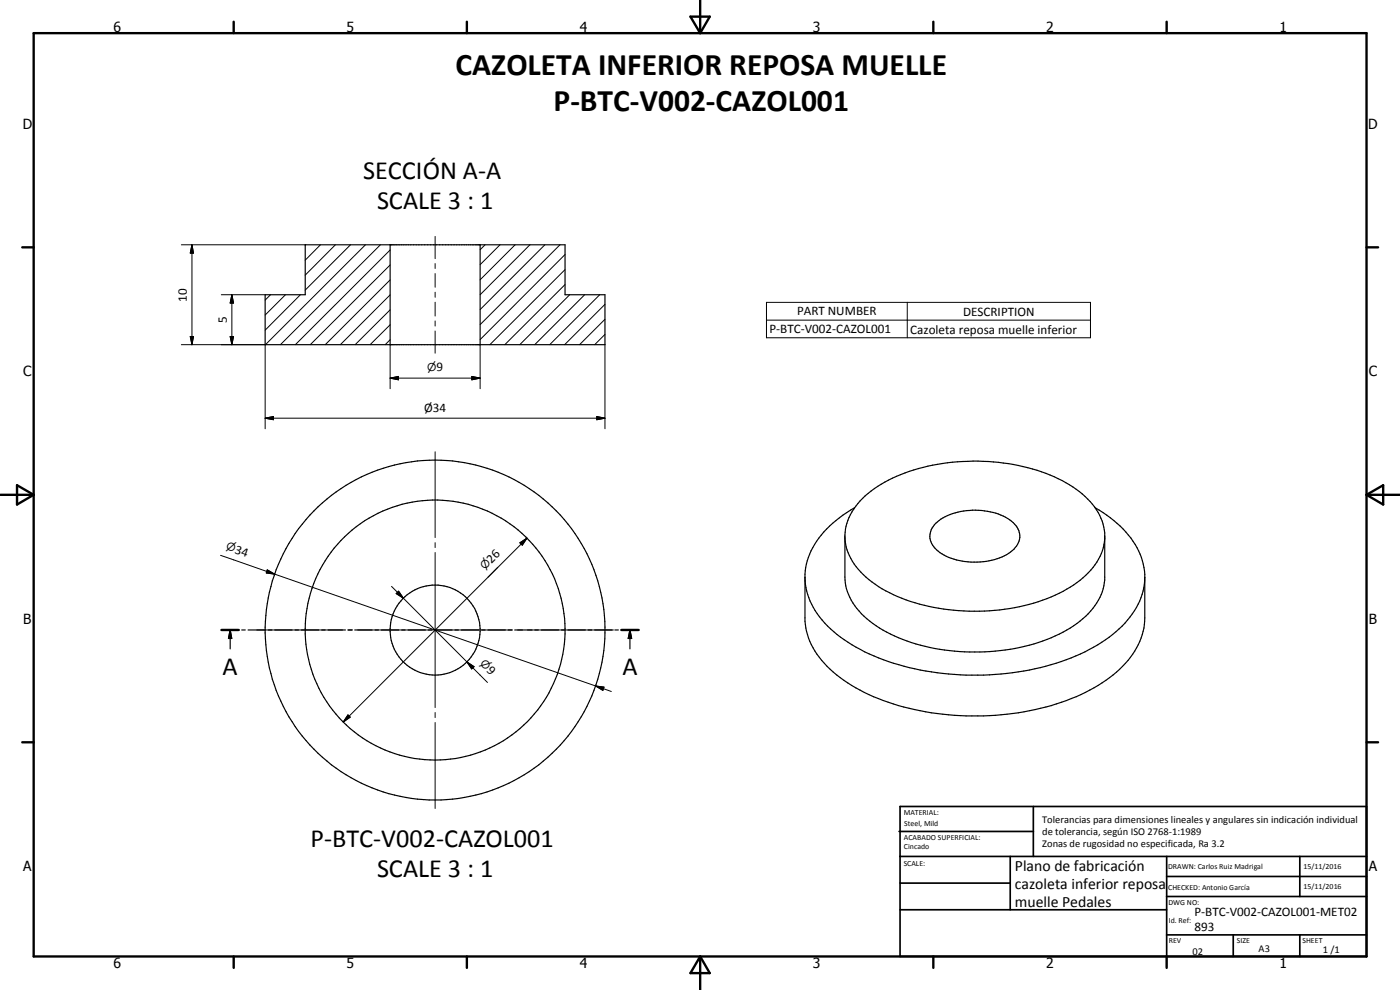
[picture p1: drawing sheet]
<svg xmlns="http://www.w3.org/2000/svg" width="420mm" height="297mm" viewBox="0 0 420 297" stroke-linecap="round" stroke-linejoin="round" font-family="sans-serif">
<g fill="none" stroke="#000" stroke-width=".35">
<path d="M91.6 73.4h78v15h12v15h-102v-15h12zM117.1 73.4v30M144.1 73.4v30M256.5 152.3a29.9 29.9 0 0 0-13.9 15l-.8 3-.2 2v14.1a22.9 22.9 0 0 0 9.5 16.1 62.3 62.3 0 0 0 31.8 11.8 80.8 80.8 0 0 0 40.1-5.3 37.5 37.5 0 0 0 17.6-13.7 18.9 18.9 0 0 0 3-9.9v-13.1a23.4 23.4 0 0 0-10.4-16.9l-4.6-3.1M258.1 150.3a41 41 0 0 1 21.8-10.7 62.3 62.3 0 0 1 38.9 4.6 24.5 24.5 0 0 1 12 12.1l.7 3.6v14.1a18.9 18.9 0 0 1-9.3 13.7 56.6 56.6 0 0 1-35.7 7.7 47.4 47.4 0 0 1-26.4-9.8 16.9 16.9 0 0 1-6.5-12.5v-12.5a15.9 15.9 0 0 1 4.5-10.3zM280.8 157a19.2 19.2 0 0 1 17.2-3.2 11.2 11.2 0 0 1 7.8 5.4 5.8 5.8 0 0 1-3.1 6.8 20.8 20.8 0 0 1-20.6-.2 5.4 5.4 0 0 1-2.4-7.3zM241.6 173.3a21.6 21.6 0 0 0 7.6 15.4 53 53 0 0 0 25.3 12 84.3 84.3 0 0 0 44-2.2 46.3 46.3 0 0 0 19.1-11.6 20.3 20.3 0 0 0 6-13.6M253.6 161.5a18 18 0 0 0 8.1 13.1 49.2 49.2 0 0 0 26.1 8.6 56.5 56.5 0 0 0 34.4-7.7 19.7 19.7 0 0 0 9.3-12.9v-.9M66.5 189h5.2M69.1 189l.4 2.6h-.9zM69.1 189v5.7M72.5 189h1.1"/>
<path d="M74.5 189h5.2M80.5 189h1.1M82.5 189h5.2M88.5 189h1.1M90.5 189h5.2M96.6 189h1M98.5 189h5.2M104.6 189h1M106.5 189h5.2M112.6 189h1M114.5 189h5.2M120.6 189h1"/>
<path d="M122.5 189h5.2M128.6 189h1M130.5 189h5.2M136.6 189h1M138.5 189h5.2M144.6 189h1M146.5 189h5.2M152.5 189h1.1M154.5 189h5.2M160.5 189h1.1M162.5 189h5.2M168.5 189h1.1"/>
<path d="M170.5 189h5.2M176.5 189h1.1M178.5 189h5.2M184.5 189h1.1M186.5 189h5.2M189 189l.6 2.6h-1.1zM189 189v5.7"/>
<circle cx="130.6" cy="189" r="13.5"/>
<circle cx="130.6" cy="189" r="39"/>
<circle cx="130.6" cy="189.1" r="51"/>
</g>
<g fill="none" stroke="#000" stroke-width=".71">
<path d="M10.1 9.9h400v277.1h-400zM70.1 6.5v3.4M140.1 6.5v3.4M207.2 5h5.8l-2.9 4.9zM210.1 0v9.9M280.1 6.5v3.4M350.1 6.5v3.4M6.7 74.2h3.4M410.1 74.2h3.5M.1 148.5h10M5.1 145.6l5 2.9-5 2.9zM410.1 148.5h10"/>
<path d="M410.1 148.5l5-2.9v5.8zM66.5 189h5.2M186.5 189h5.2M6.7 222.7h3.4M410.1 222.7h3.5M70.1 287v3.4M140.1 287v3.4M210.1 287v10M210.1 287l2.9 5h-5.8zM280.1 287v3.4M350.1 287v3.4"/>
</g>
<g fill="none" stroke="#000" stroke-width=".51">
<path d="M269.8 249.5h40.3M270.1 242h140v45h-140zM270.1 257h140M303.2 257v16M310.1 242v15M350.1 257v30M390.1 257v12M270.1 265h33.1M270.1 273h80M350.1 269h60M350.1 263h60M350.1 280.5h60"/>
<path d="M370.1 280.5v6.5M390.1 280.5v6.5"/>
</g>
<g fill="#000">
<path d="M57.6 73.4l.5 2.5h-1zM69.6 88.4l.5 2.5h-1zM57.1 101h1l-.5 2.4zM69.1 101h1l-.5 2.4zM117.1 113.5l2.5-.6v1.1zM141.6 112.9l2.5 .6-2.5 .5zM79.6 125.5l2.5-.5v.9zM179.1 125l2.5 .5-2.5 .4zM80.2 171l2.2 1.3-2.5-.4zM119.6 177.4l1.5 2.1-2.2-1.4zM156 162.9l2.1-1.4-1.4 2.1zM69.1 189l.4 2.6h-.9z"/>
<path d="M189 189l.6 2.6h-1.1zM104.4 214.5l.7 .7-2.1 1.4zM140.1 198.6l2.2 1.4-.7 .7zM178.8 205.8l2.5 .4-.4 .9z"/>
</g>
<g fill="none" stroke="#000" stroke-width=".3">
<path d="M54.4 73.4h37.2M57.6 73.4l.5 2.5h-1zM57.6 73.4v30M91.7 73.4l-.1 .2M96.2 73.4l-4.6 4.7M100.7 73.4l-9.1 9.1M105.2 73.4l-13.6 13.6M109.7 73.4l-30 30M114.2 73.4l-30.1 30M117.1 79.5l-24 23.9M117.1 75l-28.5 28.4M130.6 71v6.6"/>
<path d="M130.6 79.1v1.5M145.6 73.4l-1.5 1.5M150.1 73.4l-6 6M154.6 73.4l-10.5 10.5M159 73.4l-14.9 15M163.5 73.4l-19.4 19.5M168.1 73.4l-24 24M169.6 76.4l-25.5 25.5M66.4 88.4h13.2M69.6 88.4l.5 2.5h-1zM69.6 88.4v15M81.2 88.4l-1.6 1.6"/>
<path d="M85.7 88.4l-6.1 6.1M90.2 88.4l-10.6 10.7M117.1 97.5l-6 5.9M117.1 93l-10.5 10.4M117.1 88.5l-15 14.9M117.1 84l-19.5 19.4M130.6 82.1v4.1M130.6 87.7v1.5M130.6 90.7v4.1M130.6 96.3v1.5M130.6 99.3v6.7M169.6 85.4l-18.1 18"/>
<path d="M169.6 80.9l-22.6 22.5M171 88.4l-15 15M175.5 88.4l-15 15M180 88.4l-15 15M181.6 95.8l-7.7 7.6M181.6 91.3l-12.2 12.1M230 90.7h97.3v10.6h-97.3zM230 96.1h97.3M272.3 90.7v10.6M54.4 103.4h25.2v25.3M57.1 101h1l-.5 2.4zM69.1 101h1l-.5 2.4z"/>
<path d="M117.1 113.5l2.5-.6v1.1zM117.1 101.9l-1.5 1.5M117.1 113.5h27M117.1 103.4v13.2M141.6 112.9l2.5 .6-2.5 .5zM144.1 103.4v13.2M181.6 100.3l-3.1 3.1M181.6 103.4v25.3M79.6 125.5l2.5-.5v.9zM79.6 125.5h102M130.6 135.6v25.7M179.1 125l2.5 .5-2.5 .4z"/>
<path d="M66.2 166.6l16.2 5.7M80.2 171l2.2 1.3-2.5-.4zM82.4 172.3l96.4 33.5M117.5 175.9l3.6 3.6M118.9 178.1l.7-.7 1.5 2.1zM119.6 177.4l1.5 2.1-2.2-1.4zM121.1 179.5l19 19.1M130.6 162.8v1.5M130.6 165.8v46.5M149.4 170.2l-2.9 3M156 162.9l2.1-1.4-1.4 2.1zM158.1 161.5l-55.1 55.1"/>
<path d="M77.1 189h25.7M104.3 189h1.5M107.3 189h46.5M140.1 198.6l2.2 1.4-.7 .7zM140.1 198.6l6.2 6.2M155.4 189h1.4M158.3 189h25.8M104.4 214.5l.7 .7-2.1 1.4zM130.6 213.8v1.5M130.6 216.8v25.8M178.8 205.8l2.5 .4-.4 .9zM178.8 205.8l4.7 1.7"/>
</g>
<g font-size="9.4">
<text x="136.7" y="22.6">CAZOLETA INFERIOR REPOSA MUELLE</text>
<text x="166.1" y="33.4">P-BTC-V002-CAZOL001</text>
</g>
<g font-size="7.9">
<text x="109" y="53.6">SECCIÓN A-A</text>
<text x="113.1" y="62.6">SCALE 3 : 1</text>
<text x="66.8" y="202.6">A</text>
<text x="186.8" y="202.6">A</text>
<text x="93.2" y="254">P-BTC-V002-CAZOL001</text>
<text x="113.1" y="263">SCALE 3 : 1</text>
</g>
<g font-size="4.7">
<text x="304.6" y="261.2">Plano de fabricación</text>
<text x="304.6" y="266.6">cazoleta inferior reposa</text>
<text x="304.6" y="272">muelle Pedales</text>
</g>
<g font-size="4.2">
<text x="34" y="9.6">6</text>
<text x="104" y="9.6">5</text>
<text x="174" y="9.6">4</text>
<text x="244" y="9.6">3</text>
<text x="314" y="9.6">2</text>
<text x="384" y="9.6">1</text>
<text x="6.8" y="38.7">D</text>
<text x="410.6" y="38.7">D</text>
<text x="7" y="112.9">C</text>
<text x="410.8" y="112.9">C</text>
<text x="7" y="187.1">B</text>
<text x="410.8" y="187.1">B</text>
<text x="7" y="261.4">A</text>
<text x="410.8" y="261.4">A</text>
<text x="34" y="290.4">6</text>
<text x="104" y="290.4">5</text>
<text x="174" y="290.4">4</text>
<text x="244" y="290.4">3</text>
<text x="314" y="290.4">2</text>
<text x="384" y="290.4">1</text>
</g>
<g font-size="3.9">
<text x="56.1" y="90.5" transform="rotate(-90 56.1 90.5)">10</text>
<text x="239.2" y="94.7">PART NUMBER</text>
<text x="289" y="94.7">DESCRIPTION</text>
<text x="68.1" y="97" transform="rotate(-90 68.1 97)">5</text>
<text x="230.9" y="100">P-BTC-V002-CAZOL001</text>
<text x="273.2" y="100.1">Cazoleta reposa muelle inferior</text>
<text x="131" y="111.3">9</text>
<text x="127.3" y="123.5">Ø34</text>
<text x="70.3" y="165.8" transform="rotate(19 70.3 165.8)">34</text>
<text x="147.5" y="169.2" transform="rotate(-45 147.5 169.2)">26</text>
<text x="145.9" y="201.3" transform="rotate(45 145.9 201.3)">9</text>
<text x="358.5" y="275">P-BTC-V002-CAZOL001-MET02</text>
<text x="358.5" y="279.4">893</text>
</g>
<g font-size="3.3">
<text x="128.2" y="111.3">n</text>
<text x="67.6" y="164.8" transform="rotate(19 67.6 164.8)">n</text>
<text x="145.5" y="171.2" transform="rotate(-45 145.5 171.2)">n</text>
<text x="143.9" y="199.3" transform="rotate(45 143.9 199.3)">n</text>
</g>
<g font-size="3.1">
<text x="312.7" y="246.8">Tolerancias para dimensiones lineales y angulares sin indicación individual</text>
<text x="312.7" y="250.4">de tolerancia, según ISO 2768-1:1989</text>
<text x="312.7" y="254">Zonas de rugosidad no especificada, Ra 3.2</text>
<text x="357.9" y="286.4">02</text>
<text x="377.7" y="285.6">A3</text>
<text x="397" y="285.9">1 /1</text>
</g>
<g font-size="2.4">
<text x="271.2" y="244.4">MATERIAL:</text>
<text x="271.3" y="252">ACABADO SUPERFICIAL:</text>
<text x="271.4" y="247.9">Steel, Mild</text>
<text x="271.3" y="254.6">Cincado</text>
<text x="271.2" y="259.7">SCALE:</text>
<text x="350.6" y="260.8">DRAWN: Carlos Ruiz Madrigal</text>
<text x="391.2" y="260.6">15/11/2016</text>
<text x="350.6" y="267.1">CHECKED: Antonio García</text>
<text x="391.2" y="266.7">15/11/2016</text>
<text x="350.6" y="271.4">DWG NO:</text>
<text x="350.8" y="276.9">Id. Ref:</text>
<text x="350.8" y="282.8">REV</text>
<text x="371.2" y="282.9">SIZE</text>
<text x="390.9" y="282.9">SHEET</text>
</g>
</svg>
